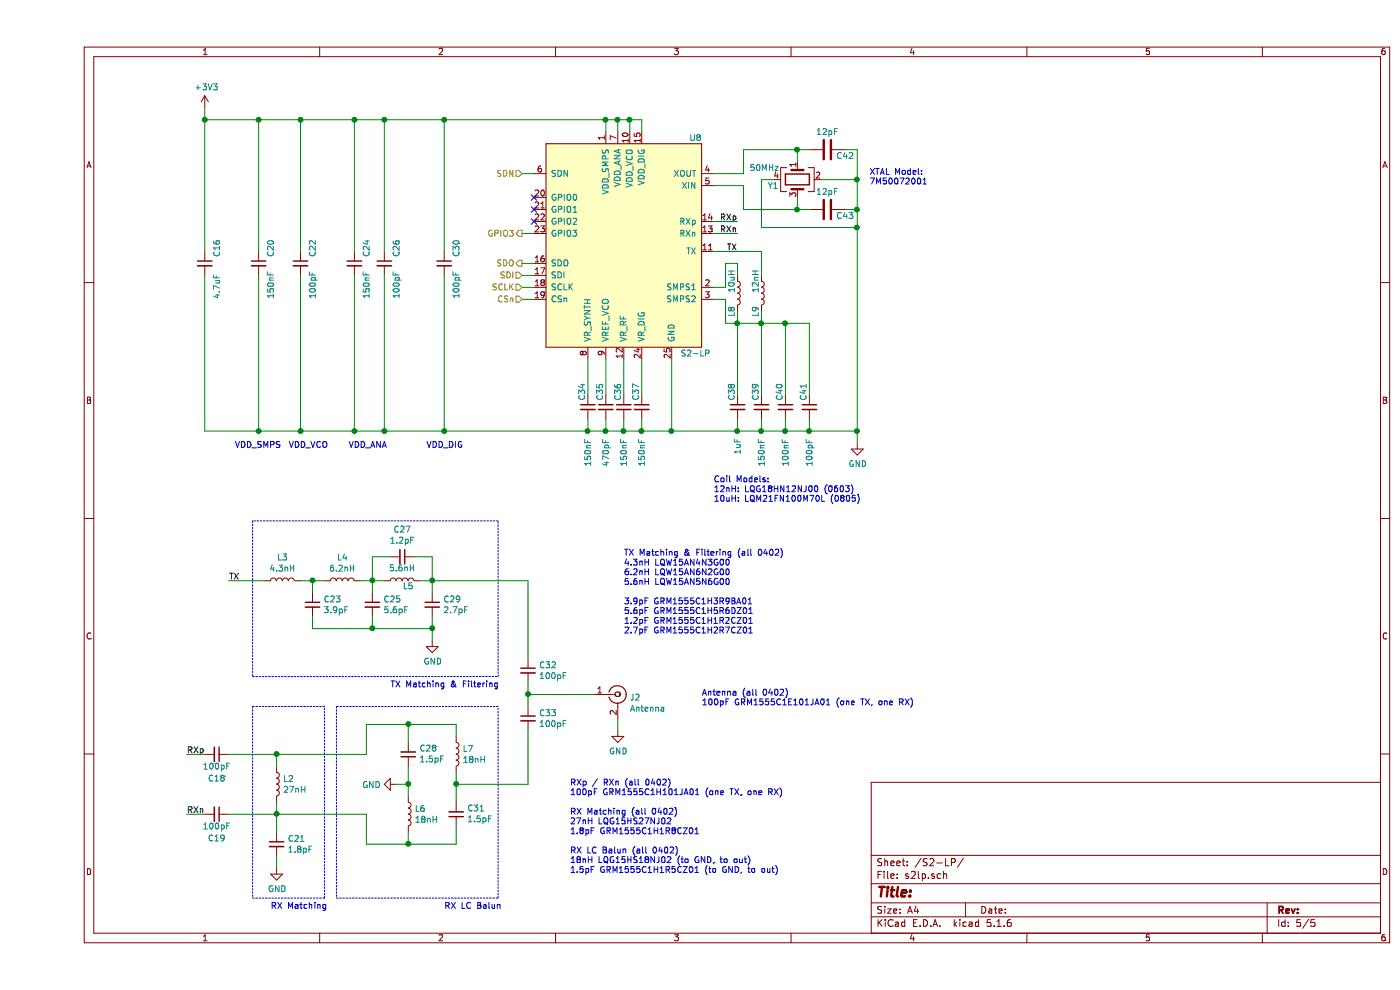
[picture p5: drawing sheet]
EESchema Schematic File Version 4
EELAYER 30 0
EELAYER END
$Descr A4 11693 8268
encoding utf-8
Sheet 5 5
Title ""
Date ""
Rev ""
Comp ""
Comment1 ""
Comment2 ""
Comment3 ""
Comment4 ""
$EndDescr
$Comp
L s2lp:S2-LP U8
U 1 1
P 4900 2050
F 0 "U8" H 5500 2950 50  0000 C CNN
F 1 "S2-LP" H 5500 1150 50  0000 C CNN
F 2 "Package_DFN_QFN:QFN-24-1EP_4x4mm_P0.5mm_EP2.7x2.7mm_ThermalVias" H 5100 1700 50  0001 C CNN
F 3 "" H 5100 1700 50  0001 C CNN
	1    4900 2050
	1    0    0    -1  
$EndComp
$Comp
L Device:Crystal_GND24 Y1
U 1 1
P 6350 1500
F 0 "Y1" V 6400 1250 50  0000 L CNN
F 1 "50MHz" V 6250 1100 50  0000 L CNN
F 2 "Crystal:Crystal_SMD_3225-4Pin_3.2x2.5mm" H 6350 1500 50  0001 C CNN
F 3 "~" H 6350 1500 50  0001 C CNN
	1    6350 1500
	0    1    1    0   
$EndComp
Wire Wire Line
	5900 1250 6350 1250
Wire Wire Line
	6350 1250 6350 1350
Wire Wire Line
	6350 1650 6350 1750
Wire Wire Line
	6350 1750 5900 1750
Wire Wire Line
	6150 1500 6050 1500
$Comp
L Device:C C42
U 1 1
P 6600 1250
F 0 "C42" V 6650 1400 50  0000 C CNN
F 1 "12pF" V 6450 1250 50  0000 C CNN
F 2 "Capacitor_SMD:C_0603_1608Metric" H 6638 1100 50  0001 C CNN
F 3 "~" H 6600 1250 50  0001 C CNN
	1    6600 1250
	0    1    1    0   
$EndComp
Wire Wire Line
	6450 1250 6350 1250
Connection ~ 6350 1250
$Comp
L Device:C C43
U 1 1
P 6600 1750
F 0 "C43" V 6650 1900 50  0000 C CNN
F 1 "12pF" V 6450 1750 50  0000 C CNN
F 2 "Capacitor_SMD:C_0603_1608Metric" H 6638 1600 50  0001 C CNN
F 3 "~" H 6600 1750 50  0001 C CNN
	1    6600 1750
	0    1    1    0   
$EndComp
Wire Wire Line
	6450 1750 6350 1750
Connection ~ 6350 1750
$Comp
L power:GND #PWR0107
U 1 1
P 6850 3700
F 0 "#PWR0107" H 6850 3450 50  0001 C CNN
F 1 "GND" H 6855 3527 50  0000 C CNN
F 2 "" H 6850 3700 50  0001 C CNN
F 3 "" H 6850 3700 50  0001 C CNN
	1    6850 3700
	1    0    0    -1  
$EndComp
Wire Wire Line
	6850 1750 6750 1750
Wire Wire Line
	6850 1500 6850 1750
Wire Wire Line
	6550 1500 6850 1500
Connection ~ 6850 1750
Wire Wire Line
	6750 1250 6850 1250
Wire Wire Line
	6850 1250 6850 1500
Connection ~ 6850 1500
$Comp
L power:+3V3 #PWR0108
U 1 1
P 1400 900
F 0 "#PWR0108" H 1400 750 50  0001 C CNN
F 1 "+3V3" H 1415 1073 50  0000 C CNN
F 2 "" H 1400 900 50  0001 C CNN
F 3 "" H 1400 900 50  0001 C CNN
	1    1400 900 
	1    0    0    -1  
$EndComp
Wire Wire Line
	5050 1000 5050 1100
Wire Wire Line
	4950 1100 4950 1000
Connection ~ 4950 1000
Wire Wire Line
	4950 1000 5050 1000
Wire Wire Line
	4850 1100 4850 1000
Connection ~ 4850 1000
Wire Wire Line
	4850 1000 4950 1000
Wire Wire Line
	4750 1100 4750 1000
$Comp
L Device:C_Small C16
U 1 1
P 1400 2200
F 0 "C16" V 1500 2250 50  0000 L CNN
F 1 "4.7uF" V 1500 1900 50  0000 L CNN
F 2 "Capacitor_SMD:C_0603_1608Metric" H 1438 2050 50  0001 C CNN
F 3 "~" H 1400 2200 50  0001 C CNN
	1    1400 2200
	1    0    0    -1  
$EndComp
$Comp
L Device:C_Small C20
U 1 1
P 1850 2200
F 0 "C20" V 1950 2250 50  0000 L CNN
F 1 "150nF" V 1950 1900 50  0000 L CNN
F 2 "Capacitor_SMD:C_0603_1608Metric" H 1888 2050 50  0001 C CNN
F 3 "~" H 1850 2200 50  0001 C CNN
	1    1850 2200
	1    0    0    -1  
$EndComp
$Comp
L Device:C_Small C22
U 1 1
P 2200 2200
F 0 "C22" V 2300 2250 50  0000 L CNN
F 1 "100pF" V 2300 1900 50  0000 L CNN
F 2 "Capacitor_SMD:C_0603_1608Metric" H 2238 2050 50  0001 C CNN
F 3 "~" H 2200 2200 50  0001 C CNN
	1    2200 2200
	1    0    0    -1  
$EndComp
$Comp
L Device:C_Small C24
U 1 1
P 2650 2200
F 0 "C24" V 2750 2250 50  0000 L CNN
F 1 "150nF" V 2750 1900 50  0000 L CNN
F 2 "Capacitor_SMD:C_0603_1608Metric" H 2688 2050 50  0001 C CNN
F 3 "~" H 2650 2200 50  0001 C CNN
	1    2650 2200
	1    0    0    -1  
$EndComp
$Comp
L Device:C_Small C26
U 1 1
P 2900 2200
F 0 "C26" V 3000 2250 50  0000 L CNN
F 1 "100pF" V 3000 1900 50  0000 L CNN
F 2 "Capacitor_SMD:C_0603_1608Metric" H 2938 2050 50  0001 C CNN
F 3 "~" H 2900 2200 50  0001 C CNN
	1    2900 2200
	1    0    0    -1  
$EndComp
$Comp
L Device:C_Small C30
U 1 1
P 3400 2200
F 0 "C30" V 3500 2250 50  0000 L CNN
F 1 "100pF" V 3500 1900 50  0000 L CNN
F 2 "Capacitor_SMD:C_0603_1608Metric" H 3438 2050 50  0001 C CNN
F 3 "~" H 3400 2200 50  0001 C CNN
	1    3400 2200
	1    0    0    -1  
$EndComp
Wire Wire Line
	4750 1000 4850 1000
Text HLabel 4050 2200 0    50   Output ~ 0
SDO
Wire Wire Line
	4050 2200 4150 2200
Text HLabel 4050 2300 0    50   Input ~ 0
SDI
Wire Wire Line
	4050 2300 4150 2300
Text HLabel 4050 2400 0    50   Input ~ 0
SCLK
Wire Wire Line
	4050 2400 4150 2400
Text HLabel 4050 2500 0    50   Input ~ 0
CSn
Wire Wire Line
	4050 2500 4150 2500
Text HLabel 4050 1450 0    50   Input ~ 0
SDN
Wire Wire Line
	4050 1450 4150 1450
Text HLabel 4050 1950 0    50   Output ~ 0
GPIO3
Wire Wire Line
	4050 1950 4150 1950
NoConn ~ 4150 1850
NoConn ~ 4150 1750
NoConn ~ 4150 1650
$Comp
L Device:C_Small C34
U 1 1
P 4600 3400
F 0 "C34" V 4550 3450 50  0000 L CNN
F 1 "150nF" V 4600 2900 50  0000 L CNN
F 2 "Capacitor_SMD:C_0603_1608Metric" H 4600 3400 50  0001 C CNN
F 3 "~" H 4600 3400 50  0001 C CNN
	1    4600 3400
	1    0    0    -1  
$EndComp
Wire Wire Line
	4600 3500 4600 3600
Connection ~ 4600 3600
Wire Wire Line
	4600 3600 4750 3600
$Comp
L Device:C_Small C35
U 1 1
P 4750 3400
F 0 "C35" V 4700 3450 50  0000 L CNN
F 1 "470pF" V 4750 2900 50  0000 L CNN
F 2 "Capacitor_SMD:C_0603_1608Metric" H 4750 3400 50  0001 C CNN
F 3 "~" H 4750 3400 50  0001 C CNN
	1    4750 3400
	1    0    0    -1  
$EndComp
$Comp
L Device:C_Small C36
U 1 1
P 4900 3400
F 0 "C36" V 4850 3450 50  0000 L CNN
F 1 "150nF" V 4900 2900 50  0000 L CNN
F 2 "Capacitor_SMD:C_0603_1608Metric" H 4900 3400 50  0001 C CNN
F 3 "~" H 4900 3400 50  0001 C CNN
	1    4900 3400
	1    0    0    -1  
$EndComp
Wire Wire Line
	4750 3500 4750 3600
Connection ~ 4750 3600
Wire Wire Line
	4750 3600 4900 3600
Wire Wire Line
	4900 3500 4900 3600
Connection ~ 4900 3600
Connection ~ 4750 1000
Wire Wire Line
	2650 1000 2900 1000
Connection ~ 2900 1000
Connection ~ 3400 1000
Wire Wire Line
	3400 1000 4750 1000
$Comp
L Device:L L8
U 1 1
P 5850 2450
F 0 "L8" V 5800 2250 50  0000 L CNN
F 1 "10uH" V 5800 2450 50  0000 L CNN
F 2 "Inductor_SMD:L_0805_2012Metric" H 5850 2450 50  0001 C CNN
F 3 "~" H 5850 2450 50  0001 C CNN
	1    5850 2450
	1    0    0    -1  
$EndComp
Wire Wire Line
	5850 2300 5850 2200
Wire Wire Line
	5850 2200 5750 2200
Wire Wire Line
	5750 2200 5750 2400
Wire Wire Line
	5750 2400 5650 2400
Wire Wire Line
	5650 2500 5750 2500
Wire Wire Line
	5750 2500 5750 2700
Wire Wire Line
	5750 2700 5850 2700
Wire Wire Line
	5850 2700 5850 2600
$Comp
L Device:C_Small C38
U 1 1
P 5850 3400
F 0 "C38" V 5800 3450 50  0000 L CNN
F 1 "1uF" V 5850 3000 50  0000 L CNN
F 2 "Capacitor_SMD:C_0603_1608Metric" H 5850 3400 50  0001 C CNN
F 3 "~" H 5850 3400 50  0001 C CNN
	1    5850 3400
	1    0    0    -1  
$EndComp
Connection ~ 5850 2700
Wire Wire Line
	5850 3500 5850 3600
Connection ~ 5850 3600
Wire Wire Line
	5850 3600 6050 3600
$Comp
L Device:C_Small C39
U 1 1
P 6050 3400
F 0 "C39" V 6000 3450 50  0000 L CNN
F 1 "150nF" V 6050 2900 50  0000 L CNN
F 2 "Capacitor_SMD:C_0603_1608Metric" H 6050 3400 50  0001 C CNN
F 3 "~" H 6050 3400 50  0001 C CNN
	1    6050 3400
	1    0    0    -1  
$EndComp
Wire Wire Line
	6050 3600 6050 3500
Connection ~ 6050 3600
Wire Wire Line
	6050 2700 5850 2700
$Comp
L Device:C_Small C40
U 1 1
P 6250 3400
F 0 "C40" V 6200 3450 50  0000 L CNN
F 1 "100nF" V 6250 2900 50  0000 L CNN
F 2 "Capacitor_SMD:C_0603_1608Metric" H 6250 3400 50  0001 C CNN
F 3 "~" H 6250 3400 50  0001 C CNN
	1    6250 3400
	1    0    0    -1  
$EndComp
$Comp
L Device:C_Small C41
U 1 1
P 6450 3400
F 0 "C41" V 6400 3450 50  0000 L CNN
F 1 "100pF" V 6450 2900 50  0000 L CNN
F 2 "Capacitor_SMD:C_0603_1608Metric" H 6450 3400 50  0001 C CNN
F 3 "~" H 6450 3400 50  0001 C CNN
	1    6450 3400
	1    0    0    -1  
$EndComp
Wire Wire Line
	6250 3500 6250 3600
Connection ~ 6250 3600
Wire Wire Line
	6250 3600 6450 3600
Wire Wire Line
	6250 2700 6050 2700
Connection ~ 6050 2700
Wire Wire Line
	6450 2700 6250 2700
Connection ~ 6250 2700
Wire Wire Line
	6450 3500 6450 3600
$Comp
L Device:L L9
U 1 1
P 6050 2450
F 0 "L9" V 6000 2250 50  0000 L CNN
F 1 "12nH" V 6000 2450 50  0000 L CNN
F 2 "Inductor_SMD:L_0603_1608Metric" H 6050 2450 50  0001 C CNN
F 3 "~" H 6050 2450 50  0001 C CNN
	1    6050 2450
	1    0    0    -1  
$EndComp
Wire Wire Line
	4750 3000 4750 3300
$Comp
L Device:C_Small C37
U 1 1
P 5050 3400
F 0 "C37" V 5000 3450 50  0000 L CNN
F 1 "150nF" V 5050 2900 50  0000 L CNN
F 2 "Capacitor_SMD:C_0603_1608Metric" H 5050 3400 50  0001 C CNN
F 3 "~" H 5050 3400 50  0001 C CNN
	1    5050 3400
	1    0    0    -1  
$EndComp
Wire Wire Line
	5050 3500 5050 3600
Wire Wire Line
	5850 2700 5850 3300
Wire Wire Line
	6050 2700 6050 3300
Wire Wire Line
	6250 2700 6250 3300
Wire Wire Line
	6450 2700 6450 3300
Wire Wire Line
	1850 1000 1850 2100
Wire Wire Line
	2200 1000 2200 2100
Wire Wire Line
	2650 1000 2650 2100
Wire Wire Line
	2900 1000 2900 2100
Wire Wire Line
	3400 1000 3400 2100
Wire Wire Line
	3400 2300 3400 3600
Connection ~ 3400 3600
Wire Wire Line
	2900 2300 2900 3600
Connection ~ 2900 3600
Wire Wire Line
	2650 2300 2650 3600
Wire Wire Line
	2650 3600 2900 3600
Wire Wire Line
	2200 2300 2200 3600
Wire Wire Line
	1850 2300 1850 3600
Wire Wire Line
	1400 2300 1400 3600
$Comp
L Device:C_Small C19
U 1 1
P 1500 6800
F 0 "C19" V 1700 6800 50  0000 C CNN
F 1 "100pF" V 1600 6800 50  0000 C CNN
F 2 "Capacitor_SMD:C_0402_1005Metric" H 1500 6800 50  0001 C CNN
F 3 "~" H 1500 6800 50  0001 C CNN
	1    1500 6800
	0    1    1    0   
$EndComp
Wire Wire Line
	6050 3600 6250 3600
Wire Wire Line
	3400 3600 4600 3600
Wire Wire Line
	4600 3000 4600 3300
Wire Wire Line
	4900 3000 4900 3300
Wire Wire Line
	4900 3600 5050 3600
Connection ~ 5050 3600
Wire Wire Line
	5300 3000 5300 3600
Connection ~ 5300 3600
Wire Wire Line
	5300 3600 5850 3600
Wire Wire Line
	5050 3600 5300 3600
Wire Wire Line
	5050 3000 5050 3300
Text Notes 1650 3750 0    50   ~ 0
VDD_SMPS
Text Notes 2100 3750 0    50   ~ 0
VDD_VCO
Text Notes 2600 3750 0    50   ~ 0
VDD_ANA
Text Notes 3250 3750 0    50   ~ 0
VDD_DIG
Text Notes 5650 4200 0    50   ~ 0
Coil Models:\n12nH: LQG18HN12NJ00 (0603)\n10uH: LQM21FN100M70L (0805)
Wire Wire Line
	1850 1000 2200 1000
Wire Wire Line
	2900 1000 3400 1000
Wire Wire Line
	2900 3600 3400 3600
Connection ~ 2200 1000
Connection ~ 2650 1000
Connection ~ 2200 3600
Connection ~ 2650 3600
Wire Wire Line
	1400 900  1400 1000
Wire Wire Line
	2200 1000 2650 1000
Wire Wire Line
	2200 3600 2650 3600
Wire Wire Line
	1850 3600 2200 3600
Wire Wire Line
	1400 3600 1850 3600
Connection ~ 1850 3600
Wire Wire Line
	1850 1000 1400 1000
Connection ~ 1850 1000
Connection ~ 1400 1000
Wire Wire Line
	1400 1000 1400 2100
$Comp
L Connector:Conn_Coaxial J2
U 1 1
P 4850 5800
F 0 "J2" H 4950 5775 50  0000 L CNN
F 1 "Antenna" H 4950 5684 50  0000 L CNN
F 2 "Connector_Coaxial:U.FL_Hirose_U.FL-R-SMT-1_Vertical" H 4850 5800 50  0001 C CNN
F 3 " ~" H 4850 5800 50  0001 C CNN
	1    4850 5800
	1    0    0    -1  
$EndComp
$Comp
L Device:C_Small C18
U 1 1
P 1500 6300
F 0 "C18" V 1700 6300 50  0000 C CNN
F 1 "100pF" V 1600 6300 50  0000 C CNN
F 2 "Capacitor_SMD:C_0402_1005Metric" H 1500 6300 50  0001 C CNN
F 3 "~" H 1500 6300 50  0001 C CNN
	1    1500 6300
	0    1    1    0   
$EndComp
$Comp
L power:GND #PWR0109
U 1 1
P 4850 6100
F 0 "#PWR0109" H 4850 5850 50  0001 C CNN
F 1 "GND" H 4855 5927 50  0000 C CNN
F 2 "" H 4850 6100 50  0001 C CNN
F 3 "" H 4850 6100 50  0001 C CNN
	1    4850 6100
	1    0    0    -1  
$EndComp
Wire Wire Line
	4850 6100 4850 6000
Text Label 5850 2100 2    50   ~ 0
TX
Wire Wire Line
	5650 1950 5850 1950
Wire Wire Line
	5650 1850 5850 1850
Text Label 5850 1850 2    50   ~ 0
RXp
Text Label 5850 1950 2    50   ~ 0
RXn
Text Label 1600 4850 0    50   ~ 0
TX
Text Label 1250 6300 0    50   ~ 0
RXp
Wire Wire Line
	1250 6300 1400 6300
Text Label 1250 6800 0    50   ~ 0
RXn
Wire Wire Line
	1400 6800 1250 6800
Wire Wire Line
	6050 2300 6050 2100
Wire Wire Line
	6050 2100 5650 2100
Wire Wire Line
	6050 2600 6050 2700
Wire Wire Line
	5650 1450 5900 1450
Wire Wire Line
	5900 1250 5900 1450
Wire Wire Line
	5900 1750 5900 1550
Wire Wire Line
	5900 1550 5650 1550
Wire Wire Line
	6850 1750 6850 1900
Wire Wire Line
	6050 1500 6050 1900
Wire Wire Line
	6050 1900 6850 1900
Connection ~ 6850 1900
Wire Wire Line
	6850 1900 6850 3600
$Comp
L Device:L L3
U 1 1
P 2050 4850
F 0 "L3" V 2240 4850 50  0000 C CNN
F 1 "4.3nH" V 2149 4850 50  0000 C CNN
F 2 "Inductor_SMD:L_0402_1005Metric" H 2050 4850 50  0001 C CNN
F 3 "~" H 2050 4850 50  0001 C CNN
	1    2050 4850
	0    -1   -1   0   
$EndComp
$Comp
L Device:C_Small C23
U 1 1
P 2300 5050
F 0 "C23" H 2392 5096 50  0000 L CNN
F 1 "3.9pF" H 2392 5005 50  0000 L CNN
F 2 "Capacitor_SMD:C_0402_1005Metric" H 2300 5050 50  0001 C CNN
F 3 "~" H 2300 5050 50  0001 C CNN
	1    2300 5050
	1    0    0    -1  
$EndComp
$Comp
L Device:L L4
U 1 1
P 2550 4850
F 0 "L4" V 2740 4850 50  0000 C CNN
F 1 "6.2nH" V 2649 4850 50  0000 C CNN
F 2 "Inductor_SMD:L_0402_1005Metric" H 2550 4850 50  0001 C CNN
F 3 "~" H 2550 4850 50  0001 C CNN
	1    2550 4850
	0    -1   -1   0   
$EndComp
Wire Wire Line
	2300 4950 2300 4850
Wire Wire Line
	2300 4850 2400 4850
Wire Wire Line
	2300 4850 2200 4850
Connection ~ 2300 4850
$Comp
L Device:C_Small C25
U 1 1
P 2800 5050
F 0 "C25" H 2892 5096 50  0000 L CNN
F 1 "5.6pF" H 2892 5005 50  0000 L CNN
F 2 "Capacitor_SMD:C_0402_1005Metric" H 2800 5050 50  0001 C CNN
F 3 "~" H 2800 5050 50  0001 C CNN
	1    2800 5050
	1    0    0    -1  
$EndComp
Wire Wire Line
	2800 4950 2800 4850
Wire Wire Line
	2800 4850 2700 4850
$Comp
L Device:L L5
U 1 1
P 3050 4850
F 0 "L5" V 3000 4800 50  0000 C CNN
F 1 "5.6nH" V 3150 4850 50  0000 C CNN
F 2 "Inductor_SMD:L_0402_1005Metric" H 3050 4850 50  0001 C CNN
F 3 "~" H 3050 4850 50  0001 C CNN
	1    3050 4850
	0    -1   -1   0   
$EndComp
Wire Wire Line
	2900 4850 2800 4850
Connection ~ 2800 4850
$Comp
L Device:C_Small C27
U 1 1
P 3050 4650
F 0 "C27" V 2821 4650 50  0000 C CNN
F 1 "1.2pF" V 2912 4650 50  0000 C CNN
F 2 "Capacitor_SMD:C_0402_1005Metric" H 3050 4650 50  0001 C CNN
F 3 "~" H 3050 4650 50  0001 C CNN
	1    3050 4650
	0    1    1    0   
$EndComp
Wire Wire Line
	2950 4650 2800 4650
Wire Wire Line
	2800 4650 2800 4850
Wire Wire Line
	3200 4850 3300 4850
Wire Wire Line
	3300 4850 3300 4650
Wire Wire Line
	3300 4650 3150 4650
$Comp
L Device:C_Small C29
U 1 1
P 3300 5050
F 0 "C29" H 3392 5096 50  0000 L CNN
F 1 "2.7pF" H 3392 5005 50  0000 L CNN
F 2 "Capacitor_SMD:C_0402_1005Metric" H 3300 5050 50  0001 C CNN
F 3 "~" H 3300 5050 50  0001 C CNN
	1    3300 5050
	1    0    0    -1  
$EndComp
Wire Wire Line
	3300 4950 3300 4850
Connection ~ 3300 4850
$Comp
L Device:L L2
U 1 1
P 2000 6550
F 0 "L2" H 2053 6596 50  0000 L CNN
F 1 "27nH" H 2053 6505 50  0000 L CNN
F 2 "Inductor_SMD:L_0402_1005Metric" H 2000 6550 50  0001 C CNN
F 3 "~" H 2000 6550 50  0001 C CNN
	1    2000 6550
	1    0    0    -1  
$EndComp
Wire Wire Line
	2000 6400 2000 6300
Wire Wire Line
	2000 6700 2000 6800
$Comp
L power:GND #PWR0110
U 1 1
P 2000 7250
F 0 "#PWR0110" H 2000 7000 50  0001 C CNN
F 1 "GND" H 2005 7077 50  0000 C CNN
F 2 "" H 2000 7250 50  0001 C CNN
F 3 "" H 2000 7250 50  0001 C CNN
	1    2000 7250
	1    0    0    -1  
$EndComp
Connection ~ 2000 6800
$Comp
L power:GND #PWR0111
U 1 1
P 3300 5350
F 0 "#PWR0111" H 3300 5100 50  0001 C CNN
F 1 "GND" H 3305 5177 50  0000 C CNN
F 2 "" H 3300 5350 50  0001 C CNN
F 3 "" H 3300 5350 50  0001 C CNN
	1    3300 5350
	1    0    0    -1  
$EndComp
Wire Wire Line
	3300 5150 3300 5250
Wire Wire Line
	2300 5150 2300 5250
Wire Wire Line
	2300 5250 2800 5250
Connection ~ 3300 5250
Wire Wire Line
	3300 5250 3300 5350
Wire Wire Line
	2800 5150 2800 5250
Connection ~ 2800 5250
Wire Wire Line
	2800 5250 3300 5250
$Comp
L Device:L L6
U 1 1
P 3100 6800
F 0 "L6" H 3153 6846 50  0000 L CNN
F 1 "18nH" H 3153 6755 50  0000 L CNN
F 2 "Inductor_SMD:L_0402_1005Metric" H 3100 6800 50  0001 C CNN
F 3 "~" H 3100 6800 50  0001 C CNN
	1    3100 6800
	1    0    0    -1  
$EndComp
$Comp
L Device:C_Small C21
U 1 1
P 2000 7050
F 0 "C21" H 2092 7096 50  0000 L CNN
F 1 "1.8pF" H 2092 7005 50  0000 L CNN
F 2 "Capacitor_SMD:C_0402_1005Metric" H 2000 7050 50  0001 C CNN
F 3 "~" H 2000 7050 50  0001 C CNN
	1    2000 7050
	1    0    0    -1  
$EndComp
Wire Wire Line
	2000 6800 2000 6950
$Comp
L Device:L L7
U 1 1
P 3500 6300
F 0 "L7" H 3553 6346 50  0000 L CNN
F 1 "18nH" H 3553 6255 50  0000 L CNN
F 2 "Inductor_SMD:L_0402_1005Metric" H 3500 6300 50  0001 C CNN
F 3 "~" H 3500 6300 50  0001 C CNN
	1    3500 6300
	1    0    0    -1  
$EndComp
$Comp
L Device:C_Small C31
U 1 1
P 3500 6800
F 0 "C31" H 3408 6754 50  0000 R CNN
F 1 "1.5pF" H 3408 6845 50  0000 R CNN
F 2 "Capacitor_SMD:C_0402_1005Metric" H 3500 6800 50  0001 C CNN
F 3 "~" H 3500 6800 50  0001 C CNN
	1    3500 6800
	-1   0    0    1   
$EndComp
Wire Wire Line
	6450 3600 6850 3600
Connection ~ 6450 3600
Connection ~ 6850 3600
Wire Wire Line
	6850 3600 6850 3700
$Comp
L Device:C_Small C28
U 1 1
P 3100 6300
F 0 "C28" H 3008 6254 50  0000 R CNN
F 1 "1.5pF" H 3008 6345 50  0000 R CNN
F 2 "Capacitor_SMD:C_0402_1005Metric" H 3100 6300 50  0001 C CNN
F 3 "~" H 3100 6300 50  0001 C CNN
	1    3100 6300
	-1   0    0    1   
$EndComp
Wire Wire Line
	2000 7150 2000 7250
Wire Wire Line
	3500 6050 3500 6150
Wire Wire Line
	3100 6200 3100 6050
Wire Wire Line
	3100 6050 3500 6050
Wire Wire Line
	3100 6400 3100 6550
Wire Wire Line
	3500 6450 3500 6550
$Comp
L power:GND #PWR0112
U 1 1
P 3000 6550
F 0 "#PWR0112" H 3000 6300 50  0001 C CNN
F 1 "GND" V 3005 6422 50  0000 R CNN
F 2 "" H 3000 6550 50  0001 C CNN
F 3 "" H 3000 6550 50  0001 C CNN
	1    3000 6550
	0    1    1    0   
$EndComp
Wire Wire Line
	3000 6550 3100 6550
Connection ~ 3100 6550
Wire Wire Line
	3100 6550 3100 6650
Connection ~ 2000 6300
Wire Wire Line
	3100 6950 3100 7050
Wire Wire Line
	3100 7050 3500 7050
Wire Wire Line
	3500 7050 3500 6900
$Comp
L Device:C_Small C32
U 1 1
P 4100 5600
F 0 "C32" H 4192 5646 50  0000 L CNN
F 1 "100pF" H 4192 5555 50  0000 L CNN
F 2 "Capacitor_SMD:C_0402_1005Metric" H 4100 5600 50  0001 C CNN
F 3 "~" H 4100 5600 50  0001 C CNN
	1    4100 5600
	1    0    0    -1  
$EndComp
$Comp
L Device:C_Small C33
U 1 1
P 4100 6000
F 0 "C33" H 4192 6046 50  0000 L CNN
F 1 "100pF" H 4192 5955 50  0000 L CNN
F 2 "Capacitor_SMD:C_0402_1005Metric" H 4100 6000 50  0001 C CNN
F 3 "~" H 4100 6000 50  0001 C CNN
	1    4100 6000
	1    0    0    -1  
$EndComp
Wire Wire Line
	4100 5800 4100 5900
Wire Wire Line
	4100 5800 4650 5800
Wire Wire Line
	4100 5800 4100 5700
Connection ~ 4100 5800
Wire Wire Line
	3500 6550 4100 6550
Wire Wire Line
	4100 6550 4100 6100
Connection ~ 3500 6550
Wire Wire Line
	3500 6550 3500 6700
Text Notes 3400 7600 0    50   ~ 0
RX LC Balun
Wire Wire Line
	1600 6800 2000 6800
Wire Wire Line
	1600 6300 2000 6300
Wire Wire Line
	2750 6300 2750 6050
Wire Wire Line
	2750 6050 3100 6050
Wire Wire Line
	2000 6300 2750 6300
Connection ~ 3100 6050
Wire Wire Line
	2000 6800 2750 6800
Wire Wire Line
	2750 6800 2750 7050
Wire Wire Line
	2750 7050 3100 7050
Connection ~ 3100 7050
Wire Notes Line
	1800 5900 1800 7500
Wire Notes Line
	1800 7500 2400 7500
Wire Notes Line
	2400 7500 2400 5900
Wire Notes Line
	2400 5900 1800 5900
Wire Notes Line
	2500 5900 2500 7500
Wire Notes Line
	2500 7500 3850 7500
Wire Notes Line
	3850 7500 3850 5900
Wire Notes Line
	3850 5900 2500 5900
Text Notes 1950 7600 0    50   ~ 0
RX Matching
Wire Wire Line
	4100 4850 3300 4850
Wire Wire Line
	1600 4850 1900 4850
Wire Notes Line
	1800 5650 3850 5650
Wire Notes Line
	3850 5650 3850 4350
Wire Notes Line
	3850 4350 1800 4350
Wire Notes Line
	1800 4350 1800 5650
Wire Wire Line
	4100 4850 4100 5500
Text Notes 2950 5750 0    50   ~ 0
TX Matching & Filtering
Text Notes 6950 1550 0    50   ~ 0
XTAL Model:\n7M50072001
Text Notes 4900 5300 0    50   ~ 0
TX Matching & Filtering (all 0402)\n4.3nH LQW15AN4N3G00\n6.2nH LQW15AN6N2G00\n5.6nH LQW15AN5N6G00\n\n3.9pF GRM1555C1H3R9BA01\n5.6pF GRM1555C1H5R6DZ01\n1.2pF GRM1555C1H1R2CZ01\n2.7pF GRM1555C1H2R7CZ01
Text Notes 5550 5900 0    50   ~ 0
Antenna (all 0402)\n100pF GRM1555C1E101JA01 (one TX, one RX)
Text Notes 4450 7300 0    50   ~ 0
RXp / RXn (all 0402)\n100pF GRM1555C1H101JA01 (one TX, one RX)\n\nRX Matching (all 0402)\n27nH LQG15HS27NJ02\n1.8pF GRM1555C1H1R8CZ01\n\nRX LC Balun (all 0402)\n18nH LQG15HS18NJ02 (to GND, to out)\n1.5pF GRM1555C1H1R5CZ01 (to GND, to out)\n
$EndSCHEMATC
